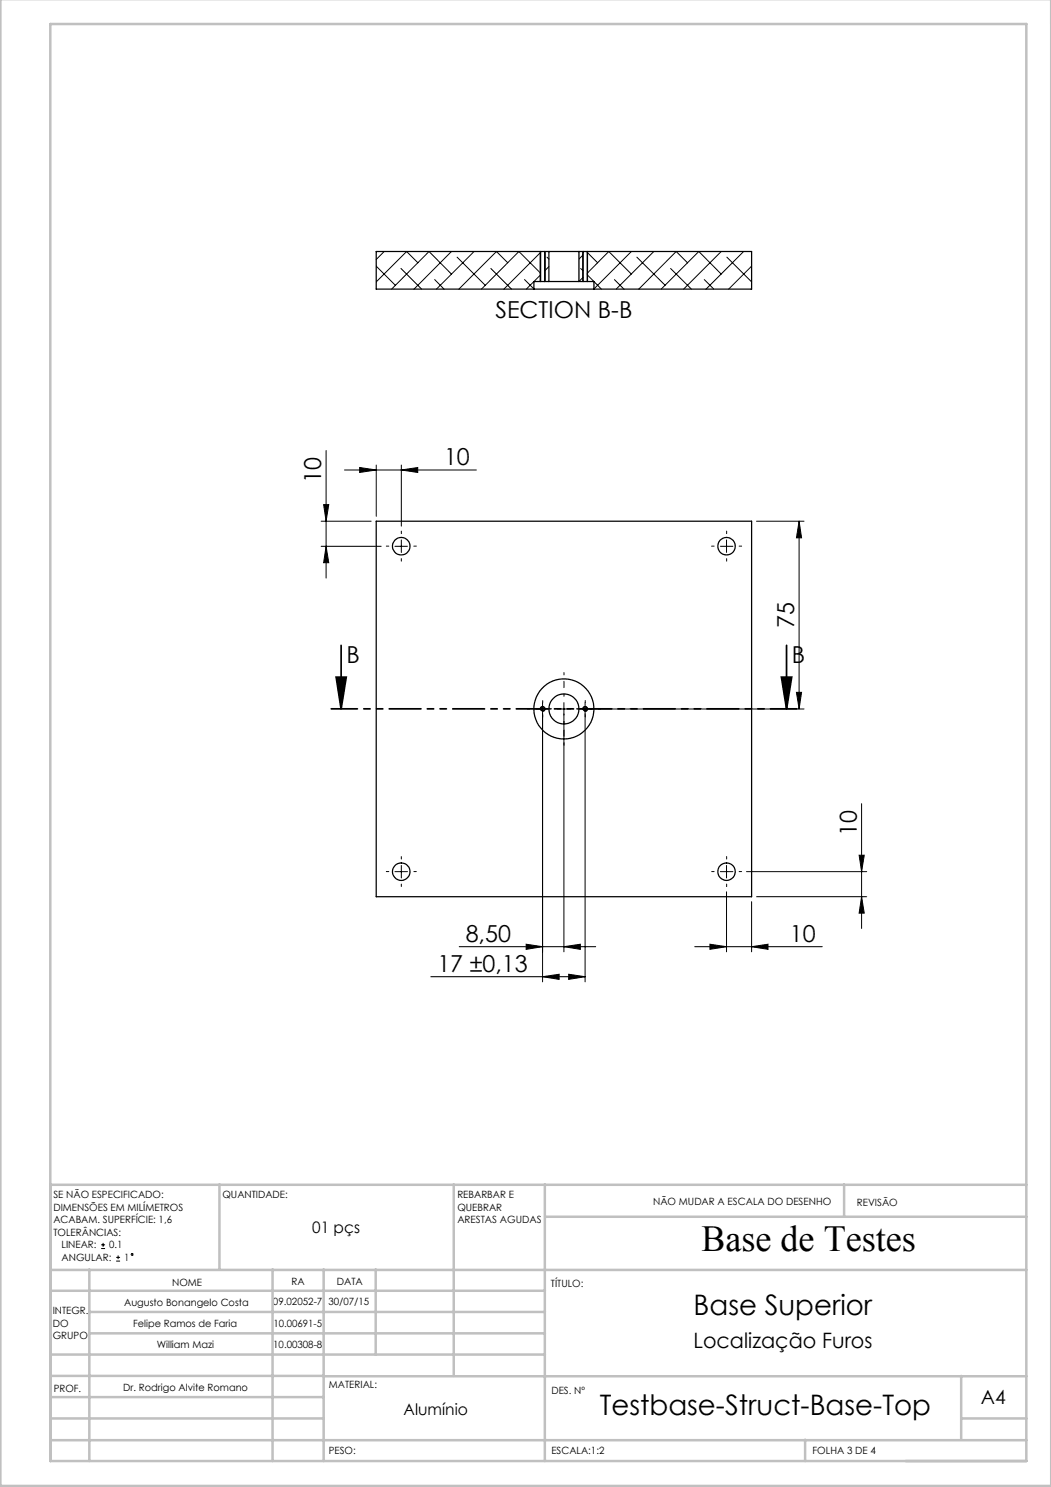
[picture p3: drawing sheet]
<svg xmlns="http://www.w3.org/2000/svg" width="210mm" height="297mm" viewBox="0 0 210 297" stroke-linecap="round" stroke-linejoin="round" font-family="sans-serif">
<g fill="none" stroke="#000" stroke-width=".2">
<path d="M75.2 53.2l3.8 3.8M76.8 50.2l-1.6 1.6M76.8 50.2h.1M80.1 53.6l4.1 4.1M83.5 52.5l-2.3-2.3-6 6.1M86.9 55.8l1.8 1.9M90.2 54.7l-4.5-4.5-7.5 7.5M90.2 50.2l-7.5 7.5M91.3 51.4l5.6 5.6M94.7 50.2l-7.5 7.5M94.7 50.2h.1M98.1 53.6l4.1 4.1"/>
<path d="M101.5 52.5l-2.3-2.3-7.5 7.5M104.8 55.8l1.9 1.9M107.9 50.2v6M108 54.9l-2.8 2.8M108 54.6l-4.3-4.4-7.5 7.5M108 50.4l-7.3 7.3M108.9 50.2v6M109.3 51.4l.4 .3M109.7 53.2l-.9 .9M116 53.6l.5 .5M116.4 50.2v6M116.5 50.9l-.8 .8"/>
<path d="M116.5 55.4l-.8 .8M117.3 54.9l2.9 2.8M117.3 54.6l4.3-4.4 4.6 4.5M117.3 50.4l2.1 2.1M117.4 50.2v6M122.8 55.8l1.9 1.9M126.2 50.2l-7.5 7.5M127.2 51.4l5.7 5.6M130.6 50.2l-7.5 7.5M134 53.6l4.1 4.1M137.4 52.5l-2.3-2.3-7.5 7.5M140.7 55.8l1.9 1.9"/>
<path d="M144.1 54.7l-4.5-4.5-7.5 7.5M144.1 50.2l-7.5 7.5M145.2 51.4l5 4.9M148.6 50.2l-7.5 7.5M150.2 53.2l-4.6 4.5M150.2 57.6l-.1 .1M65.2 90v25.5M68.8 93.9h26.4M71.9 93.4l3.3 .5-3.3 .5zM75.2 92.9v10.2M80.2 93.9l3.3-.5v1zM80.2 92.9v12.2"/>
<path d="M64.2 109.1h12M64.2 104.1h10M64.7 100.8h1l-.5 3.3zM65.2 109.1l.5 3.3h-1zM78.9 109.1h2.5M80.2 107.8v2.5M143.9 109.1h2.5M145.2 107.8v2.5M151.2 104.1h9.5M159.7 104.1l.5 3.3h-1.1zM159.7 104.1v37.5M159.1 138.3h1.1l-.5 3.3z"/>
<path d="M107.2 141.6h2.5M108 141.7a.5 .5 0 0 1 .4-.6 .5 .5 0 0 1 .5 .6 .5 .5 0 0 1-.6 .4M108.4 140.3v55.8M111.4 141.6h2.5M112.7 140.3v49.8M115.7 141.6h45M116.5 141.7a.5 .5 0 0 1 .4-.6 .5 .5 0 0 1 .5 .6 .5 .5 0 0 1-.6 .4M116.9 140.3v55.8M78.9 174.1h2.5M80.2 172.9v2.5M143.9 174.1h2.5M145.2 172.9v2.5"/>
<path d="M145.2 178.1v12M149.2 174.1h24M151.2 179.1h22M171.7 170.8h1l-.5 3.3zM172.2 160.5v25M172.2 179.1l.5 3.3h-1zM86.1 195.1h30.8M91.8 189.1h27.2M105.1 188.6l3.3 .5-3.3 .5zM108.4 195.1l3.3-.5v1zM112.7 189.1l3.3-.5v1zM113.6 194.6l3.3 .5-3.3 .5z"/>
<path d="M138.8 189.1h25.5M141.9 188.6l3.3 .5-3.3 .5zM150.2 189.1l3.3-.5v1zM150.2 180.1v10M20.2 249.4h.8M20.2 248.6h.8M20.6 248.2v.8M23.2 251.9h.8M23.2 251.1h.8M23.6 250.8v.7"/>
<circle cx="26.4" cy="250.5" r=".19"/>
</g>
<path d="M67.2 135.3h2l-1 6.3zM68.2 128.9v12.7M156.1 135.3h2.1l-1 6.3zM157.2 128.9v12.7" fill="none" stroke="#000" stroke-width=".35"/>
<path d="M159.2 141.6h-93" fill="none" stroke="#000" stroke-width=".35" stroke-dasharray="6.3 1.3 1.3 1.3 1.3 1.3" stroke-dashoffset="1.1"/>
<g fill="none" stroke="#c0c0c0" stroke-width=".5">
<path d="M.1 -.1v296.9h209.9v-296.9M10.1 4.8h195v287h-195zM10.1 236.6h195M43.9 236.6v16.9M90.7 236.6v38.2M108.9 236.6v55.2M168.7 236.6v6.3M10.1 257.8h98.8M10.1 253.6h195M17.9 253.5v38.3M54.5 253.5v38.3M64.7 253.5v38.3"/>
<path d="M75.1 253.5v17M108.9 243h96.2M10.1 270.5h98.8M10.1 279h54.6M10.1 274.8h54.6M17.9 266.3h91M17.9 262h91M64.7 274.9h140.4M192.1 274.8v12.7M10.1 283.3h54.6M10.1 287.7h195M160.9 287.5v4.3"/>
<path d="M192.1 283.3h13"/>
</g>
<g fill="none" stroke="#000" stroke-width=".2" stroke-dasharray="15.2 1.3 1.3 1.3">
<path d="M77.7 109.1h-.5M80.2 106.6v-.5M80.2 111.6v.5M82.7 109.1h.5M142.7 109.1h-.5M145.2 106.6v-.5M145.2 111.6v.5M147.7 109.1h.5M107.2 141.6h-.4M108.4 140.3v-.4M108.4 142.8v.4M109.7 141.6h.4"/>
<path d="M115.7 141.6h-.4M116.9 140.3v-.4M116.9 142.8v.4M118.2 141.6h.4M77.7 174.1h-.5M80.2 171.6v-.5M80.2 176.6v.5M82.7 174.1h.5M142.7 174.1h-.5M145.2 171.6v-.5M145.2 176.6v.5M147.7 174.1h.5"/>
</g>
<path d="M112.7 139.1v-4.8M110.2 141.6h-4.8M112.7 144.1v4.7M115.2 141.6h4.7" fill="none" stroke="#000" stroke-width=".2" stroke-dasharray="15.2 1.3 1.3 1.3" stroke-dashoffset="14.8"/>
<g fill="#000">
<path d="M71.9 93.4l3.3 .5-3.3 .5zM80.2 93.9l3.3-.5v1z"/>
<path d="M65.2 109.1l.5 3.3h-1zM64.7 100.8h1l-.5 3.3zM159.1 138.3h1.1l-.5 3.3zM159.7 104.1l.5 3.3h-1.1z"/>
<path d="M156.1 135.3h2.1l-1 6.3zM67.2 135.3h2l-1 6.3z"/>
<path d="M171.7 170.8h1l-.5 3.3zM172.2 179.1l.5 3.3h-1z"/>
<path d="M108.4 195.1l3.3-.5v1zM113.6 194.6l3.3 .5-3.3 .5zM105.1 188.6l3.3 .5-3.3 .5zM112.7 189.1l3.3-.5v1z"/>
<path d="M141.9 188.6l3.3 .5-3.3 .5zM150.2 189.1l3.3-.5v1z"/>
</g>
<g fill="none" stroke="#000" stroke-width=".25">
<path d="M106.7 57.7h12M108 56.2h.8M108 50.2h.8M108 50.2h-32.8v7.5h31.5M108 56.2h-1.3v1.5M108 50.2v6M108.8 50.2h.9M108.8 56.2h.9M108.8 50.2v6M109.7 56.2h6M109.7 50.2h6M109.7 50.2v6"/>
<path d="M115.7 50.2h.8M115.7 56.2h.8M115.7 50.2v6M116.5 56.2h.8M116.5 50.2h.8M116.5 50.2v6M117.3 50.2h32.9v7.5h-31.5M117.3 56.2h1.4v1.5M117.3 50.2v6M75.2 104.1h75v75h-75z"/>
<circle cx="80.2" cy="109.1" r="1.75"/>
<circle cx="145.2" cy="109.1" r="1.75"/>
<circle cx="108.4" cy="141.6" r=".4"/>
<circle cx="112.7" cy="141.6" r="6"/>
<circle cx="112.7" cy="141.6" r="3"/>
<circle cx="116.9" cy="141.6" r=".4"/>
<circle cx="80.2" cy="174.1" r="1.75"/>
<circle cx="145.2" cy="174.1" r="1.75"/>
</g>
<text font-size="7.3" x="140.1" y="249.9">Base de Testes</text>
<g font-size="5.6">
<text x="138.6" y="262.6">Base Superior</text>
<text x="119.8" y="282.7">Testbase-Struct-Base-Top</text>
</g>
<g font-size="4.7">
<text x="99" y="63.5">SECTION B-B</text>
<text x="88.7" y="92.8">10</text>
<text x="64.2" y="96.4" transform="rotate(-90 64.2 96.4)">10</text>
<text x="158.7" y="125.4" transform="rotate(-90 158.7 125.4)">75</text>
<text x="69.2" y="132.4">B</text>
<text x="158.2" y="132.4">B</text>
<text x="171.2" y="166.9" transform="rotate(-90 171.2 166.9)">10</text>
<text x="93.1" y="188.1">8,50</text>
<text x="157.8" y="188.1">10</text>
<text x="87.4" y="194.1">17 ±0,13</text>
</g>
<text font-size="4.2" x="138.6" y="269.3">Localização Furos</text>
<text font-size="3.9" x="196" y="280.4">A4</text>
<g font-size="3.2">
<text x="62.4" y="246.2">01 pçs</text>
<text x="80.6" y="282.7">Alumínio</text>
</g>
<g font-size="2">
<text x="10.7" y="239.4">SE NÃO ESPECIFICADO:</text>
<text x="44.4" y="239.4">QUANTIDADE:</text>
<text x="91.4" y="239.3">REBARBAR E</text>
<text x="10.7" y="241.9">DIMENSÕES EM MILÍMETROS</text>
<text x="10.7" y="244.4">ACABAM. SUPERFÍCIE: 1,6</text>
<text x="91.4" y="241.8">QUEBRAR</text>
<text x="91.4" y="244.3">ARESTAS AGUDAS</text>
<text x="130.5" y="240.8">NÃO MUDAR A ESCALA DO DESENHO</text>
<text x="171.2" y="241">REVISÃO</text>
<text x="10.7" y="246.9">TOLERÂNCIAS:</text>
<text x="12.3" y="249.4">LINEAR:</text>
<text x="12.3" y="251.9">ANGULAR:</text>
<text x="21.8" y="249.4">0.1</text>
<text x="24.8" y="251.9">1</text>
<text x="34.4" y="256.8">NOME</text>
<text x="58.3" y="256.7">RA</text>
<text x="67.3" y="256.7">DATA</text>
<text x="110.1" y="257.1">TÍTULO:</text>
<text x="10.5" y="262.4">INTEGR.</text>
<text x="24.8" y="260.9">Augusto Bonangelo Costa</text>
<text x="54.5" y="260.7">09.02052-7</text>
<text x="65.6" y="260.7">30/07/15</text>
<text x="10.5" y="264.9">DO</text>
<text x="10.5" y="267.4">GRUPO</text>
<text x="26.6" y="265.1">Felipe Ramos de Faria</text>
<text x="31.3" y="269.2">William Mazi</text>
<text x="54.6" y="269.2">10.00308-8</text>
<text x="54.6" y="265.1">10.00691-5</text>
<text x="10.7" y="277.9">PROF.</text>
<text x="24.6" y="277.8">Dr. Rodrigo Alvite Romano</text>
<text x="65.7" y="277.3">MATERIAL:</text>
<text x="110.2" y="278.5">DES. Nº</text>
<text x="65.7" y="290.3">PESO:</text>
<text x="110.2" y="290.5">ESCALA:1:2</text>
<text x="162.4" y="290.4">FOLHA 3 DE 4</text>
</g>
</svg>
